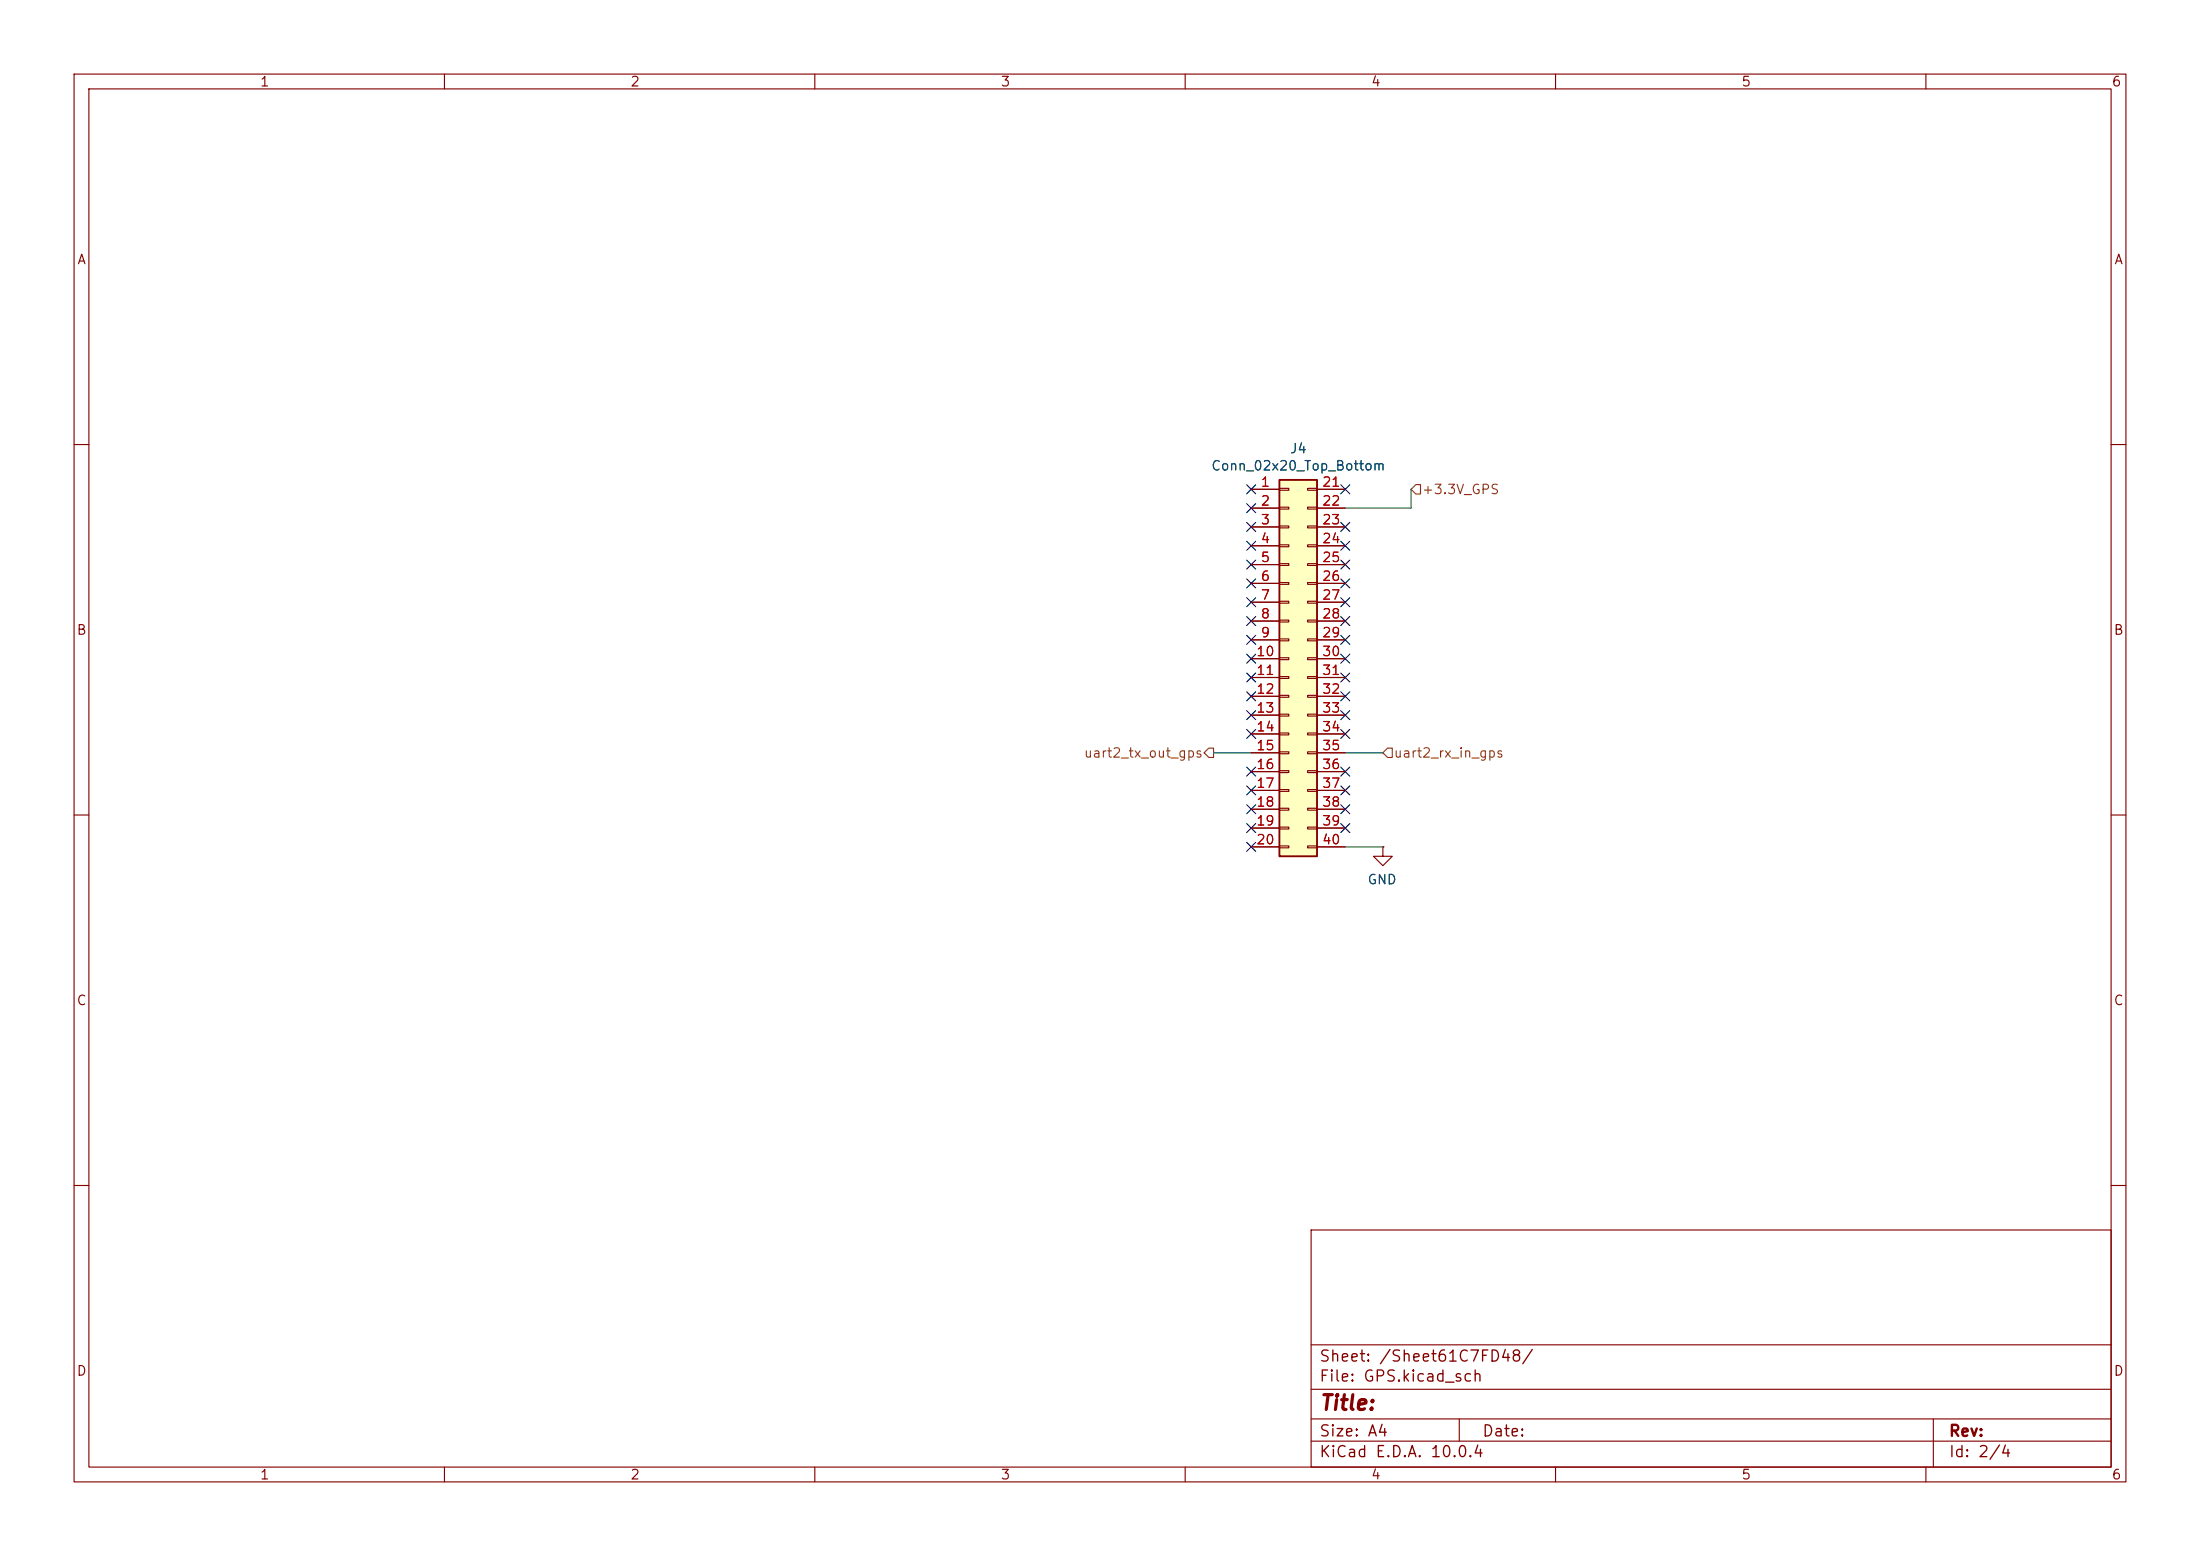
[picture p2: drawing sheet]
(kicad_sch
 (version 20260306)
 (generator "eeschema")
 (generator_version "10.0")
 (paper "A4")
 (lib_symbols
  (symbol "Connector_Generic:Conn_02x20_Top_Bottom"
   (pin_names
    (offset 1.016) (hide yes)) (exclude_from_sim no) (in_bom yes) (on_board yes)
   (in_pos_files yes)
   (duplicate_pin_numbers_are_jumpers no)
   (property "Reference" "J" (at 1.27 25.4 0) (show_name no) (do_not_autoplace no) (effects (font (size 1.27 1.27))))
   (property "Value" "Conn_02x20_Top_Bottom" (at 1.27 -27.94 0) (show_name no) (do_not_autoplace no) (effects (font (size 1.27 1.27))))
   (property "Footprint" "" (at 0 0 0) (show_name no) (do_not_autoplace no) (hide yes) (effects (font (size 1.27 1.27))))
   (property "Datasheet" "" (at 0 0 0) (show_name no) (do_not_autoplace no) (hide yes) (effects (font (size 1.27 1.27))))
   (property "Description" "Generic connector, double row, 02x20, top/bottom pin numbering scheme (row 1: 1...pins_per_row, row2: pins_per_row+1 ... num_pins), script generated (kicad-library-utils/schlib/autogen/connector/)" (at 0 0 0) (show_name no) (do_not_autoplace no) (hide yes) (effects (font (size 1.27 1.27))))
   (symbol "Conn_02x20_Top_Bottom_1_1"
    (rectangle (start -1.27 24.13) (end 3.81 -26.67) (stroke (width 0.254) (type default)) (fill (type background)))
    (rectangle (start -1.27 22.987) (end 0 22.733) (stroke (width 0.1524) (type default)) (fill (type none)))
    (rectangle (start -1.27 20.447) (end 0 20.193) (stroke (width 0.1524) (type default)) (fill (type none)))
    (rectangle (start -1.27 17.907) (end 0 17.653) (stroke (width 0.1524) (type default)) (fill (type none)))
    (rectangle (start -1.27 15.367) (end 0 15.113) (stroke (width 0.1524) (type default)) (fill (type none)))
    (rectangle (start -1.27 12.827) (end 0 12.573) (stroke (width 0.1524) (type default)) (fill (type none)))
    (rectangle (start -1.27 10.287) (end 0 10.033) (stroke (width 0.1524) (type default)) (fill (type none)))
    (rectangle (start -1.27 7.747) (end 0 7.493) (stroke (width 0.1524) (type default)) (fill (type none)))
    (rectangle (start -1.27 5.207) (end 0 4.953) (stroke (width 0.1524) (type default)) (fill (type none)))
    (rectangle (start -1.27 2.667) (end 0 2.413) (stroke (width 0.1524) (type default)) (fill (type none)))
    (rectangle (start -1.27 0.127) (end 0 -0.127) (stroke (width 0.1524) (type default)) (fill (type none)))
    (rectangle (start -1.27 -2.413) (end 0 -2.667) (stroke (width 0.1524) (type default)) (fill (type none)))
    (rectangle (start -1.27 -4.953) (end 0 -5.207) (stroke (width 0.1524) (type default)) (fill (type none)))
    (rectangle (start -1.27 -7.493) (end 0 -7.747) (stroke (width 0.1524) (type default)) (fill (type none)))
    (rectangle (start -1.27 -10.033) (end 0 -10.287) (stroke (width 0.1524) (type default)) (fill (type none)))
    (rectangle (start -1.27 -12.573) (end 0 -12.827) (stroke (width 0.1524) (type default)) (fill (type none)))
    (rectangle (start -1.27 -15.113) (end 0 -15.367) (stroke (width 0.1524) (type default)) (fill (type none)))
    (rectangle (start -1.27 -17.653) (end 0 -17.907) (stroke (width 0.1524) (type default)) (fill (type none)))
    (rectangle (start -1.27 -20.193) (end 0 -20.447) (stroke (width 0.1524) (type default)) (fill (type none)))
    (rectangle (start -1.27 -22.733) (end 0 -22.987) (stroke (width 0.1524) (type default)) (fill (type none)))
    (rectangle (start -1.27 -25.273) (end 0 -25.527) (stroke (width 0.1524) (type default)) (fill (type none)))
    (rectangle (start 3.81 22.987) (end 2.54 22.733) (stroke (width 0.1524) (type default)) (fill (type none)))
    (rectangle (start 3.81 20.447) (end 2.54 20.193) (stroke (width 0.1524) (type default)) (fill (type none)))
    (rectangle (start 3.81 17.907) (end 2.54 17.653) (stroke (width 0.1524) (type default)) (fill (type none)))
    (rectangle (start 3.81 15.367) (end 2.54 15.113) (stroke (width 0.1524) (type default)) (fill (type none)))
    (rectangle (start 3.81 12.827) (end 2.54 12.573) (stroke (width 0.1524) (type default)) (fill (type none)))
    (rectangle (start 3.81 10.287) (end 2.54 10.033) (stroke (width 0.1524) (type default)) (fill (type none)))
    (rectangle (start 3.81 7.747) (end 2.54 7.493) (stroke (width 0.1524) (type default)) (fill (type none)))
    (rectangle (start 3.81 5.207) (end 2.54 4.953) (stroke (width 0.1524) (type default)) (fill (type none)))
    (rectangle (start 3.81 2.667) (end 2.54 2.413) (stroke (width 0.1524) (type default)) (fill (type none)))
    (rectangle (start 3.81 0.127) (end 2.54 -0.127) (stroke (width 0.1524) (type default)) (fill (type none)))
    (rectangle (start 3.81 -2.413) (end 2.54 -2.667) (stroke (width 0.1524) (type default)) (fill (type none)))
    (rectangle (start 3.81 -4.953) (end 2.54 -5.207) (stroke (width 0.1524) (type default)) (fill (type none)))
    (rectangle (start 3.81 -7.493) (end 2.54 -7.747) (stroke (width 0.1524) (type default)) (fill (type none)))
    (rectangle (start 3.81 -10.033) (end 2.54 -10.287) (stroke (width 0.1524) (type default)) (fill (type none)))
    (rectangle (start 3.81 -12.573) (end 2.54 -12.827) (stroke (width 0.1524) (type default)) (fill (type none)))
    (rectangle (start 3.81 -15.113) (end 2.54 -15.367) (stroke (width 0.1524) (type default)) (fill (type none)))
    (rectangle (start 3.81 -17.653) (end 2.54 -17.907) (stroke (width 0.1524) (type default)) (fill (type none)))
    (rectangle (start 3.81 -20.193) (end 2.54 -20.447) (stroke (width 0.1524) (type default)) (fill (type none)))
    (rectangle (start 3.81 -22.733) (end 2.54 -22.987) (stroke (width 0.1524) (type default)) (fill (type none)))
    (rectangle (start 3.81 -25.273) (end 2.54 -25.527) (stroke (width 0.1524) (type default)) (fill (type none)))
    (pin passive line (at -5.08 22.86 0) (length 3.81) (name "Pin_1" (effects (font (size 1.27 1.27)))) (number "1" (effects (font (size 1.27 1.27)))))
    (pin passive line (at -5.08 20.32 0) (length 3.81) (name "Pin_2" (effects (font (size 1.27 1.27)))) (number "2" (effects (font (size 1.27 1.27)))))
    (pin passive line (at -5.08 17.78 0) (length 3.81) (name "Pin_3" (effects (font (size 1.27 1.27)))) (number "3" (effects (font (size 1.27 1.27)))))
    (pin passive line (at -5.08 15.24 0) (length 3.81) (name "Pin_4" (effects (font (size 1.27 1.27)))) (number "4" (effects (font (size 1.27 1.27)))))
    (pin passive line (at -5.08 12.7 0) (length 3.81) (name "Pin_5" (effects (font (size 1.27 1.27)))) (number "5" (effects (font (size 1.27 1.27)))))
    (pin passive line (at -5.08 10.16 0) (length 3.81) (name "Pin_6" (effects (font (size 1.27 1.27)))) (number "6" (effects (font (size 1.27 1.27)))))
    (pin passive line (at -5.08 7.62 0) (length 3.81) (name "Pin_7" (effects (font (size 1.27 1.27)))) (number "7" (effects (font (size 1.27 1.27)))))
    (pin passive line (at -5.08 5.08 0) (length 3.81) (name "Pin_8" (effects (font (size 1.27 1.27)))) (number "8" (effects (font (size 1.27 1.27)))))
    (pin passive line (at -5.08 2.54 0) (length 3.81) (name "Pin_9" (effects (font (size 1.27 1.27)))) (number "9" (effects (font (size 1.27 1.27)))))
    (pin passive line (at -5.08 0 0) (length 3.81) (name "Pin_10" (effects (font (size 1.27 1.27)))) (number "10" (effects (font (size 1.27 1.27)))))
    (pin passive line (at -5.08 -2.54 0) (length 3.81) (name "Pin_11" (effects (font (size 1.27 1.27)))) (number "11" (effects (font (size 1.27 1.27)))))
    (pin passive line (at -5.08 -5.08 0) (length 3.81) (name "Pin_12" (effects (font (size 1.27 1.27)))) (number "12" (effects (font (size 1.27 1.27)))))
    (pin passive line (at -5.08 -7.62 0) (length 3.81) (name "Pin_13" (effects (font (size 1.27 1.27)))) (number "13" (effects (font (size 1.27 1.27)))))
    (pin passive line (at -5.08 -10.16 0) (length 3.81) (name "Pin_14" (effects (font (size 1.27 1.27)))) (number "14" (effects (font (size 1.27 1.27)))))
    (pin passive line (at -5.08 -12.7 0) (length 3.81) (name "Pin_15" (effects (font (size 1.27 1.27)))) (number "15" (effects (font (size 1.27 1.27)))))
    (pin passive line (at -5.08 -15.24 0) (length 3.81) (name "Pin_16" (effects (font (size 1.27 1.27)))) (number "16" (effects (font (size 1.27 1.27)))))
    (pin passive line (at -5.08 -17.78 0) (length 3.81) (name "Pin_17" (effects (font (size 1.27 1.27)))) (number "17" (effects (font (size 1.27 1.27)))))
    (pin passive line (at -5.08 -20.32 0) (length 3.81) (name "Pin_18" (effects (font (size 1.27 1.27)))) (number "18" (effects (font (size 1.27 1.27)))))
    (pin passive line (at -5.08 -22.86 0) (length 3.81) (name "Pin_19" (effects (font (size 1.27 1.27)))) (number "19" (effects (font (size 1.27 1.27)))))
    (pin passive line (at -5.08 -25.4 0) (length 3.81) (name "Pin_20" (effects (font (size 1.27 1.27)))) (number "20" (effects (font (size 1.27 1.27)))))
    (pin passive line (at 7.62 22.86 180) (length 3.81) (name "Pin_21" (effects (font (size 1.27 1.27)))) (number "21" (effects (font (size 1.27 1.27)))))
    (pin passive line (at 7.62 20.32 180) (length 3.81) (name "Pin_22" (effects (font (size 1.27 1.27)))) (number "22" (effects (font (size 1.27 1.27)))))
    (pin passive line (at 7.62 17.78 180) (length 3.81) (name "Pin_23" (effects (font (size 1.27 1.27)))) (number "23" (effects (font (size 1.27 1.27)))))
    (pin passive line (at 7.62 15.24 180) (length 3.81) (name "Pin_24" (effects (font (size 1.27 1.27)))) (number "24" (effects (font (size 1.27 1.27)))))
    (pin passive line (at 7.62 12.7 180) (length 3.81) (name "Pin_25" (effects (font (size 1.27 1.27)))) (number "25" (effects (font (size 1.27 1.27)))))
    (pin passive line (at 7.62 10.16 180) (length 3.81) (name "Pin_26" (effects (font (size 1.27 1.27)))) (number "26" (effects (font (size 1.27 1.27)))))
    (pin passive line (at 7.62 7.62 180) (length 3.81) (name "Pin_27" (effects (font (size 1.27 1.27)))) (number "27" (effects (font (size 1.27 1.27)))))
    (pin passive line (at 7.62 5.08 180) (length 3.81) (name "Pin_28" (effects (font (size 1.27 1.27)))) (number "28" (effects (font (size 1.27 1.27)))))
    (pin passive line (at 7.62 2.54 180) (length 3.81) (name "Pin_29" (effects (font (size 1.27 1.27)))) (number "29" (effects (font (size 1.27 1.27)))))
    (pin passive line (at 7.62 0 180) (length 3.81) (name "Pin_30" (effects (font (size 1.27 1.27)))) (number "30" (effects (font (size 1.27 1.27)))))
    (pin passive line (at 7.62 -2.54 180) (length 3.81) (name "Pin_31" (effects (font (size 1.27 1.27)))) (number "31" (effects (font (size 1.27 1.27)))))
    (pin passive line (at 7.62 -5.08 180) (length 3.81) (name "Pin_32" (effects (font (size 1.27 1.27)))) (number "32" (effects (font (size 1.27 1.27)))))
    (pin passive line (at 7.62 -7.62 180) (length 3.81) (name "Pin_33" (effects (font (size 1.27 1.27)))) (number "33" (effects (font (size 1.27 1.27)))))
    (pin passive line (at 7.62 -10.16 180) (length 3.81) (name "Pin_34" (effects (font (size 1.27 1.27)))) (number "34" (effects (font (size 1.27 1.27)))))
    (pin passive line (at 7.62 -12.7 180) (length 3.81) (name "Pin_35" (effects (font (size 1.27 1.27)))) (number "35" (effects (font (size 1.27 1.27)))))
    (pin passive line (at 7.62 -15.24 180) (length 3.81) (name "Pin_36" (effects (font (size 1.27 1.27)))) (number "36" (effects (font (size 1.27 1.27)))))
    (pin passive line (at 7.62 -17.78 180) (length 3.81) (name "Pin_37" (effects (font (size 1.27 1.27)))) (number "37" (effects (font (size 1.27 1.27)))))
    (pin passive line (at 7.62 -20.32 180) (length 3.81) (name "Pin_38" (effects (font (size 1.27 1.27)))) (number "38" (effects (font (size 1.27 1.27)))))
    (pin passive line (at 7.62 -22.86 180) (length 3.81) (name "Pin_39" (effects (font (size 1.27 1.27)))) (number "39" (effects (font (size 1.27 1.27)))))
    (pin passive line (at 7.62 -25.4 180) (length 3.81) (name "Pin_40" (effects (font (size 1.27 1.27)))) (number "40" (effects (font (size 1.27 1.27))))))
   (embedded_fonts no))
  (symbol "power:GND"
   (power global)
   (pin_numbers (hide yes))
   (pin_names
    (offset 0) (hide yes)) (exclude_from_sim no) (in_bom yes) (on_board yes)
   (in_pos_files yes)
   (duplicate_pin_numbers_are_jumpers no)
   (property "Reference" "#PWR" (at 0 -6.35 0) (show_name no) (do_not_autoplace no) (hide yes) (effects (font (size 1.27 1.27))))
   (property "Value" "GND" (at 0 -3.81 0) (show_name no) (do_not_autoplace no) (effects (font (size 1.27 1.27))))
   (property "Footprint" "" (at 0 0 0) (show_name no) (do_not_autoplace no) (hide yes) (effects (font (size 1.27 1.27))))
   (property "Datasheet" "" (at 0 0 0) (show_name no) (do_not_autoplace no) (hide yes) (effects (font (size 1.27 1.27))))
   (property "Description" "Power symbol creates a global label with name \"GND\" , ground" (at 0 0 0) (show_name no) (do_not_autoplace no) (hide yes) (effects (font (size 1.27 1.27))))
   (symbol "GND_0_1"
    (polyline (pts (xy 0 0) (xy 0 -1.27) (xy 1.27 -1.27) (xy 0 -2.54) (xy -1.27 -1.27) (xy 0 -1.27)) (stroke (width 0) (type default)) (fill (type none))))
   (symbol "GND_1_1"
    (pin power_in line (at 0 0 270) (length 0) (name "" (effects (font (size 1.27 1.27)))) (number "1" (effects (font (size 1.27 1.27))))))
   (embedded_fonts no)))
 (no_connect
  (at 168.91 93.98))
 (no_connect
  (at 168.91 109.22))
 (no_connect
  (at 168.91 91.44))
 (no_connect
  (at 168.91 78.74))
 (no_connect
  (at 181.61 83.82))
 (no_connect
  (at 181.61 78.74))
 (no_connect
  (at 181.61 71.12))
 (no_connect
  (at 168.91 81.28))
 (no_connect
  (at 168.91 66.04))
 (no_connect
  (at 168.91 73.66))
 (no_connect
  (at 168.91 111.76))
 (no_connect
  (at 181.61 86.36))
 (no_connect
  (at 181.61 66.04))
 (no_connect
  (at 181.61 104.14))
 (no_connect
  (at 181.61 73.66))
 (no_connect
  (at 168.91 83.82))
 (no_connect
  (at 168.91 114.3))
 (no_connect
  (at 181.61 91.44))
 (no_connect
  (at 168.91 88.9))
 (no_connect
  (at 168.91 86.36))
 (no_connect
  (at 181.61 111.76))
 (no_connect
  (at 181.61 109.22))
 (no_connect
  (at 181.61 81.28))
 (no_connect
  (at 181.61 106.68))
 (no_connect
  (at 168.91 71.12))
 (no_connect
  (at 168.91 68.58))
 (no_connect
  (at 168.91 106.68))
 (no_connect
  (at 168.91 76.2))
 (no_connect
  (at 168.91 99.06))
 (no_connect
  (at 181.61 76.2))
 (no_connect
  (at 168.91 104.14))
 (no_connect
  (at 181.61 96.52))
 (no_connect
  (at 168.91 96.52))
 (no_connect
  (at 181.61 99.06))
 (no_connect
  (at 181.61 88.9))
 (no_connect
  (at 181.61 93.98))
 (wire
  (pts (xy 181.61 114.3) (xy 186.69 114.3))
  (stroke (width 0) (type default)))
 (wire
  (pts (xy 186.69 101.6) (xy 181.61 101.6))
  (stroke (width 0) (type default)))
 (wire
  (pts (xy 181.61 68.58) (xy 190.5 68.58))
  (stroke (width 0) (type default)))
 (wire
  (pts (xy 190.5 68.58) (xy 190.5 66.04))
  (stroke (width 0) (type default)))
 (wire
  (pts (xy 168.91 101.6) (xy 163.83 101.6))
  (stroke (width 0) (type default)))
 (hierarchical_label "uart2_rx_in_gps"
  (shape input)
  (at 186.69 101.6 0)
  (effects (font (size 1.27 1.27)) (justify left)))
 (hierarchical_label "uart2_tx_out_gps"
  (shape output)
  (at 163.83 101.6 180)
  (effects (font (size 1.27 1.27)) (justify right)))
 (hierarchical_label "+3.3V_GPS"
  (shape input)
  (at 190.5 66.04 0)
  (effects (font (size 1.27 1.27)) (justify left)))
 (symbol
  (lib_id "Connector_Generic:Conn_02x20_Top_Bottom")
  (at 173.99 88.9 0)
  (unit 1)
  (body_style 1)
  (exclude_from_sim no)
  (in_bom yes)
  (on_board yes)
  (in_pos_files yes)
  (dnp no)
  (property "Reference" "J4" (at 175.26 60.5282 0) (show_name no) (do_not_autoplace no) (effects (font (size 1.27 1.27))))
  (property "Value" "Conn_02x20_Top_Bottom" (at 175.26 62.8396 0) (show_name no) (do_not_autoplace no) (effects (font (size 1.27 1.27))))
  (property "Footprint" "conn_gps_female_2x20:conn_gps_female_2x20" (at 173.99 88.9 0) (hide yes) (show_name no) (do_not_autoplace no) (effects (font (size 1.27 1.27))))
  (property "Datasheet" "~" (at 173.99 88.9 0) (hide yes) (show_name no) (do_not_autoplace no) (effects (font (size 1.27 1.27))))
  (property "Description" "" (at 173.99 88.9 0) (show_name no) (do_not_autoplace no) (effects (font (size 1.27 1.27))))
  (pin "1")
  (pin "2")
  (pin "3")
  (pin "4")
  (pin "5")
  (pin "6")
  (pin "7")
  (pin "8")
  (pin "9")
  (pin "10")
  (pin "11")
  (pin "12")
  (pin "13")
  (pin "14")
  (pin "15")
  (pin "16")
  (pin "17")
  (pin "18")
  (pin "19")
  (pin "20")
  (pin "21")
  (pin "22")
  (pin "23")
  (pin "24")
  (pin "25")
  (pin "26")
  (pin "27")
  (pin "28")
  (pin "29")
  (pin "30")
  (pin "31")
  (pin "32")
  (pin "33")
  (pin "34")
  (pin "35")
  (pin "36")
  (pin "37")
  (pin "38")
  (pin "39")
  (pin "40"))
 (symbol
  (lib_id "power:GND")
  (at 186.69 114.3 0)
  (mirror y)
  (unit 1)
  (body_style 1)
  (exclude_from_sim no)
  (in_bom yes)
  (on_board yes)
  (in_pos_files yes)
  (dnp no)
  (property "Reference" "#PWR019" (at 186.69 120.65 0) (hide yes) (show_name no) (do_not_autoplace no) (effects (font (size 1.27 1.27))))
  (property "Value" "GND" (at 186.563 118.6942 0) (show_name no) (do_not_autoplace no) (effects (font (size 1.27 1.27))))
  (property "Footprint" "" (at 186.69 114.3 0) (hide yes) (show_name no) (do_not_autoplace no) (effects (font (size 1.27 1.27))))
  (property "Datasheet" "" (at 186.69 114.3 0) (hide yes) (show_name no) (do_not_autoplace no) (effects (font (size 1.27 1.27))))
  (property "Description" "" (at 186.69 114.3 0) (show_name no) (do_not_autoplace no) (effects (font (size 1.27 1.27))))
  (pin "1")))
